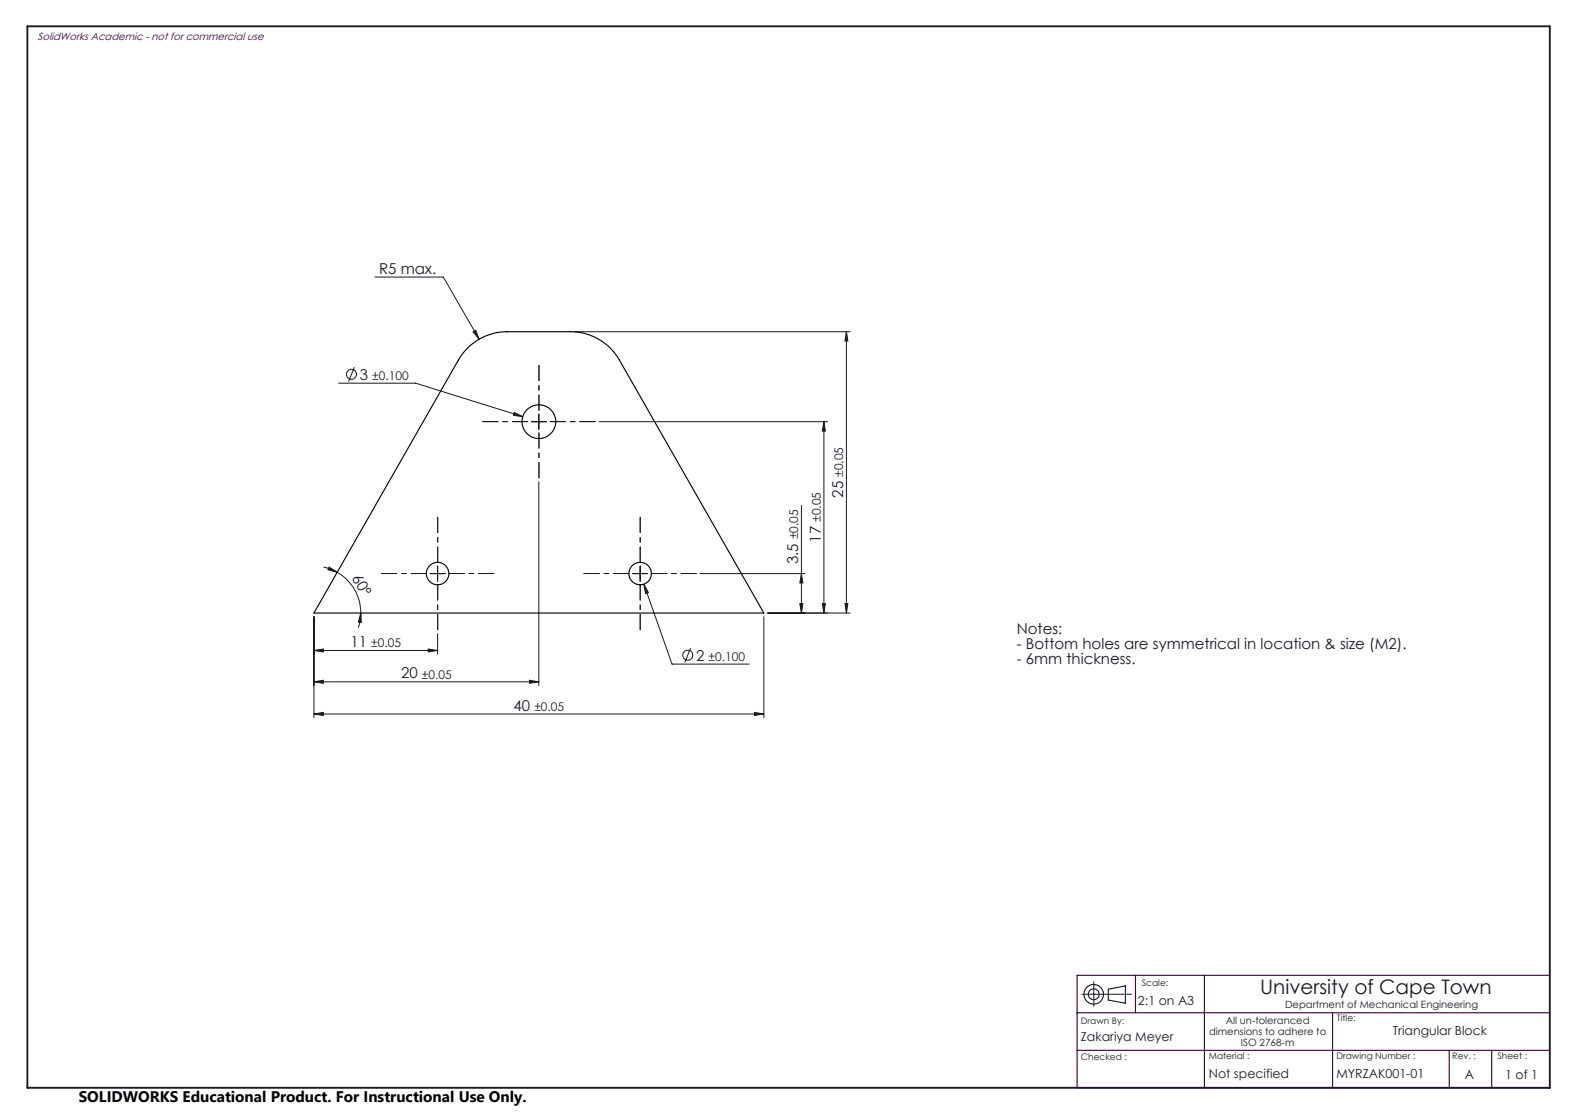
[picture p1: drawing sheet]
<svg xmlns="http://www.w3.org/2000/svg" width="420mm" height="297mm" viewBox="0 0 420 297" stroke-linecap="round" stroke-linejoin="round" font-family="sans-serif">
<g fill="none" stroke="#191924" stroke-width=".27">
<path d="M100 73.9h18.2l9.6 16.5M94.5 97.9l-1.5 3.8M126.2 88.5l.7-.5 .9 2.4zM153.1 88.4h73.6M225.7 88.4l.4 2.5h-.8zM225.7 88.4v75M90.3 102.2h20.5l28.6 8.9M137.1 110l2.3 1.1-2.5-.4zM141.7 112.4h4M143.7 110.4v4M159.7 112.4h61M219.7 112.4l.4 2.5h-.8z"/>
<path d="M219.7 112.4v51M143.7 128.4v54.4M213.7 134.8v28.6M86.2 151.2l1.9 .5 1.8 .9M87.8 151.2l2.1 1.4-2.4-.7zM89.9 152.6a12.5 12.5 0 0 1 6.3 10.8M114.7 152.9h4M116.7 150.9v4M168.7 152.9h4M170.7 150.9v4M171.7 155.7l1.2 2.3-.7 .3zM171.7 155.7l7.5 21.4h20.6"/>
<path d="M186.7 152.9h28M213.7 152.9l.4 2.5h-.8zM83.7 173.4l2.5-.4v.8zM83.7 164.4v26.9M83.7 173.4h33M96.2 163.4l.1 2.5h-.7zM96.2 163.4l-.1 2-.5 1.9M114.2 173l2.5 .4-2.5 .4zM116.7 168.9v5.5M184.2 172.8l-1.6 3.8M203.7 164.4v26.9M204.7 163.4h22"/>
<path d="M213.3 160.9h.8l-.4 2.5zM219.3 160.9h.8l-.4 2.5zM225.3 160.9h.8l-.4 2.5zM83.7 181.8l2.5-.4v.8zM83.7 190.4l2.5-.5v.8zM83.7 181.8h60M83.7 190.4h120M141.2 181.4l2.5 .4-2.5 .4zM201.2 189.9l2.5 .5-2.5 .3zM288.5 265.1h13.2M291.7 261.8v6.5"/>
<circle cx="93.7" cy="99.8" r="1.33"/>
<circle cx="183.4" cy="174.7" r="1.34"/>
</g>
<g fill="none" stroke="#191924" stroke-width=".3">
<path d="M295.6 263.7l4.5-.8v4.6l-4.5-.9z"/>
<circle cx="291.6" cy="265.1" r="2.61"/>
<circle cx="291.7" cy="265.1" r="1.45"/>
</g>
<path d="M140.7 112.4h-12M143.7 109.4v-12M143.7 115.4v12M146.7 112.4h12M113.7 152.9h-12M116.7 149.9v-12M116.7 155.9v12M119.7 152.9h12M167.7 152.9h-12M170.7 149.9v-12M170.7 155.9v12M173.7 152.9h12" fill="none" stroke="#191924" stroke-width=".27" stroke-dasharray="15.2 1.3 1.3 1.3" stroke-dashoffset="11.1"/>
<path d="M7.3 7h406v283h-406z" fill="none" stroke="#191924" stroke-width=".5"/>
<path d="M287.2 270h126.1M302.8 260v10M321.2 260v30M355.4 270v20M413.3 260h-126.1v30h126.1M287.2 280h126.1M386.5 280v10M397.8 280v10" fill="none" stroke="#400040" stroke-width=".3"/>
<g fill="#191924">
<path d="M96.2 163.4l.1 2.5h-.7zM87.8 151.2l2.1 1.4-2.4-.7z"/>
<path d="M83.7 173.4l2.5-.4v.8zM114.2 173l2.5 .4-2.5 .4zM83.7 181.8l2.5-.4v.8zM141.2 181.4l2.5 .4-2.5 .4zM83.7 190.4l2.5-.5v.8zM201.2 189.9l2.5 .5-2.5 .3zM171.7 155.7l.5 2.6 .7-.3zM137.1 110l-.2 .7 2.5 .4zM126.2 88.5l1.6 1.9-.9-2.4z"/>
<path d="M225.3 160.9h.8l-.4 2.5zM225.7 88.4l.4 2.5h-.8z"/>
<path d="M219.7 112.4l.4 2.5h-.8zM219.3 160.9h.8l-.4 2.5zM213.7 152.9l.4 2.5h-.8zM213.3 160.9h.8l-.4 2.5z"/>
</g>
<g fill="none" stroke="#000" stroke-width=".3">
<path d="M124.4 93.1a14.9 14.9 0 0 1 10.9-4.7h16.9a15 15 0 0 1 13 7.6l38.5 67.4h-120l38.5-67.4z"/>
<circle cx="143.7" cy="112.4" r="4.5"/>
<circle cx="116.7" cy="152.9" r="3"/>
<circle cx="170.7" cy="152.9" r="3"/>
</g>
<text font-size="5.3" fill="#191924" x="336" y="265.1">University of Cape Town</text>
<text font-size="4.1" x="21" y="293.7">SOLIDWORKS Educational Product. For Instructional Use Only.</text>
<g font-size="4" fill="#191924">
<text x="101.1" y="73">R5 max.</text>
<text x="96" y="101.2">3</text>
<text x="224.9" y="132.7" transform="rotate(-90 224.9 132.7)">25</text>
<text x="218.9" y="144.7" transform="rotate(-90 218.9 144.7)">17</text>
<text x="93.8" y="154.1" transform="rotate(60 93.8 154.1)">60°</text>
<text x="212.9" y="150.5" transform="rotate(-90 212.9 150.5)">3.5</text>
<text x="93.5" y="172.5">11</text>
<text x="271.1" y="169.1">Notes:</text>
<text x="271.1" y="173.1">- Bottom holes are symmetrical in location &amp; size (M2).</text>
<text x="185.6" y="176.1">2</text>
<text x="271.1" y="177.1">- 6mm thickness.</text>
<text x="107" y="180.9">20</text>
<text x="137" y="189.5">40</text>
</g>
<g font-size="3.3" fill="#191924">
<text x="303.5" y="267.8">2:1 on A3</text>
<text x="371.4" y="275.9">Triangular Block</text>
<text x="288.2" y="277.6">Zakariya Meyer</text>
<text x="322.4" y="287.5">Not specified</text>
<text x="356.4" y="287.5">MYRZAK001-01</text>
<text x="390.6" y="287.6">A</text>
<text x="401.4" y="287.6">1 of 1</text>
</g>
<g font-size="3.2" fill="#191924">
<text x="99.3" y="101.2">±0.100</text>
<text x="224.9" y="127.1" transform="rotate(-90 224.9 127.1)">±0.05</text>
<text x="212.9" y="143.8" transform="rotate(-90 212.9 143.8)">±0.05</text>
<text x="218.9" y="139.1" transform="rotate(-90 218.9 139.1)">±0.05</text>
<text x="99" y="172.5">±0.05</text>
<text x="188.9" y="176.1">±0.100</text>
<text x="112.5" y="180.9">±0.05</text>
<text x="142.5" y="189.5">±0.05</text>
</g>
<text font-size="2.8" fill="#400040" x="10" y="10.5">SolidWorks Academic - not for commercial use</text>
<g font-size="2.7" fill="#191924">
<text x="342.7" y="268.7">Department of Mechanical Engineering</text>
<text x="322.4" y="275.9">dimensions to adhere to</text>
<text x="326.9" y="272.9">All un-toleranced</text>
<text x="330.9" y="278.9">ISO 2768-m</text>
</g>
<g font-size="2.4" fill="#191924">
<text x="304.5" y="262.8">Scale:</text>
<text x="288.2" y="272.9">Drawn By:</text>
<text x="356.5" y="272.3">Title:</text>
<text x="288.2" y="282.6">Checked :</text>
<text x="322.4" y="282.3">Material :</text>
<text x="356.4" y="282.3">Drawing Number :</text>
<text x="387.3" y="282.4">Rev. :</text>
<text x="399.3" y="282.3">Sheet :</text>
</g>
</svg>
